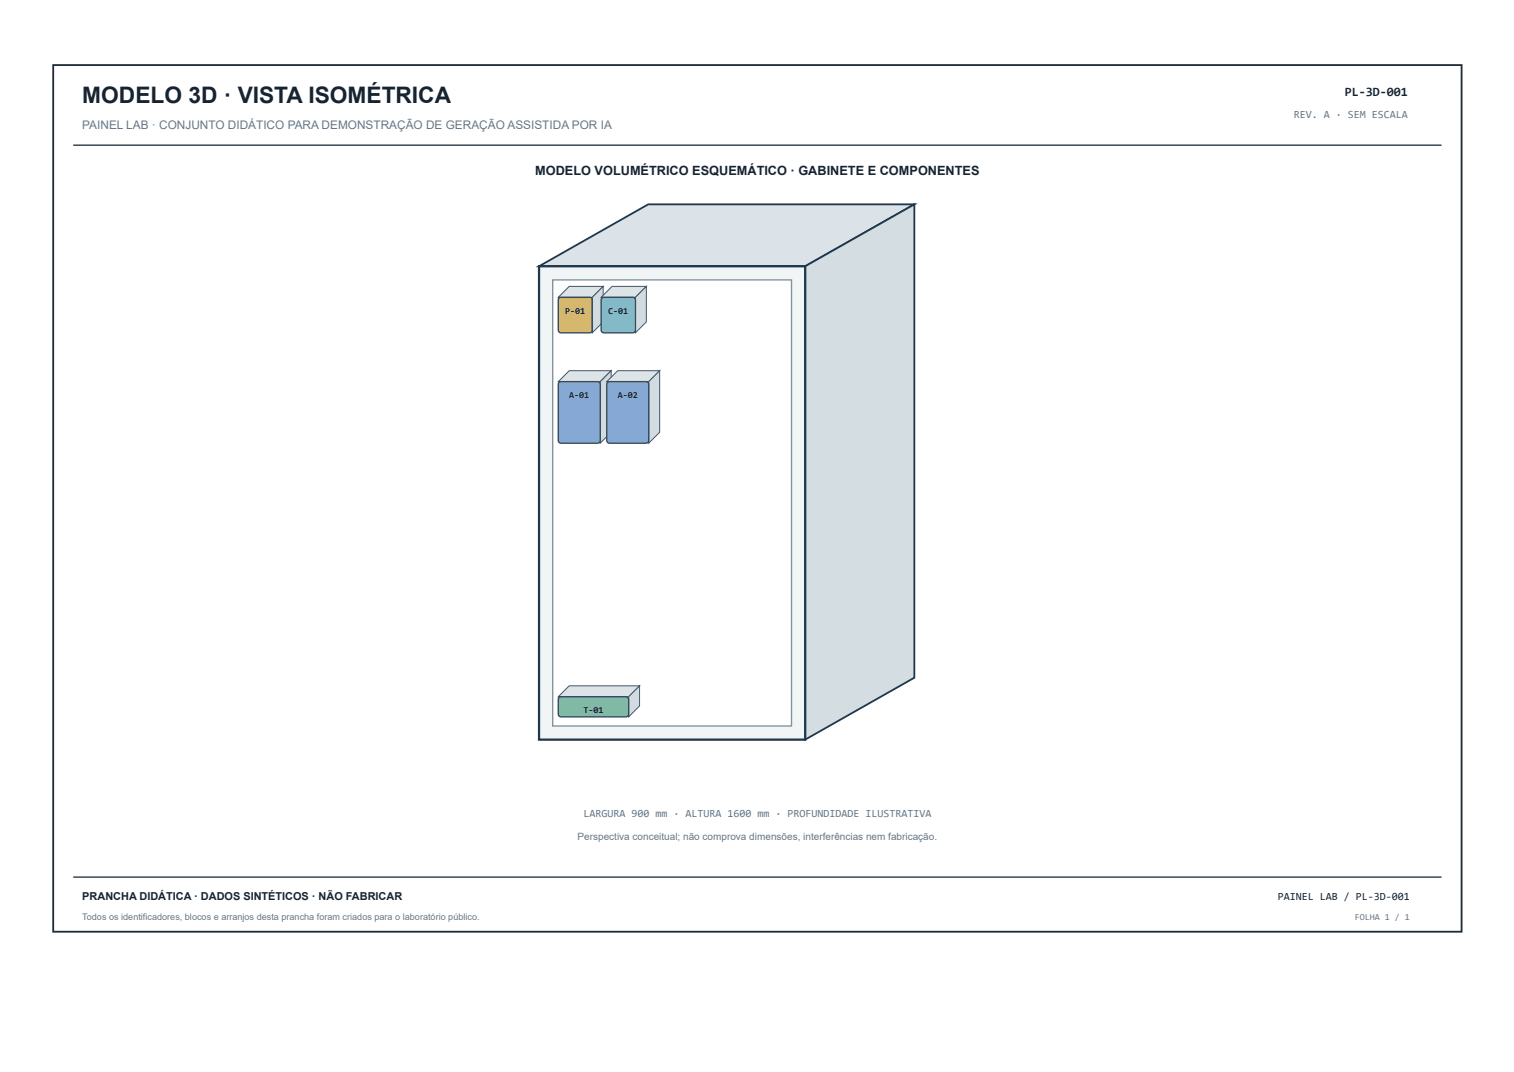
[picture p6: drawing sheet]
<svg xmlns="http://www.w3.org/2000/svg" width="420mm" height="297mm" viewBox="0 0 420 297" stroke-linecap="round" stroke-linejoin="round" font-family="sans-serif">
<path d="M14.8 18h390.9v240.4h-390.9z" fill="none" stroke="#1e2c38" stroke-width=".51"/>
<path d="M20.3 40.3h379.8" fill="none" stroke="#273744" stroke-width=".38"/>
<path d="M149.6 73.9l30.3-17.2h73.9l-30.3 17.2z" fill="#dbe3e8"/>
<path d="M149.6 73.9l30.3-17.2h73.9l-30.3 17.2z" fill="none" stroke="#20384b" stroke-width=".51"/>
<path d="M223.5 73.9l30.3-17.2v131.3l-30.3 17.2z" fill="#d4dde2"/>
<path d="M223.5 73.9l30.3-17.2v131.3l-30.3 17.2z" fill="none" stroke="#20384b" stroke-width=".51"/>
<path d="M149.6 73.9h73.9v131.3h-73.9z" fill="#f2f5f6"/>
<path d="M149.6 73.9h73.9v131.3h-73.9z" fill="none" stroke="#20384b" stroke-width=".63" stroke-linecap="butt"/>
<path d="M153.4 77.6h66.3v123.8h-66.3z" fill="#fff"/>
<path d="M153.4 77.6h66.3v123.8h-66.3z" fill="none" stroke="#82929c" stroke-width=".38"/>
<path d="M154.9 82.5l3.1-3.1h9.4l-3 3.1z" fill="#dce4e8"/>
<path d="M154.9 82.5l3.1-3.1h9.4l-3 3.1z" fill="none" stroke="#42576a" stroke-width=".28"/>
<path d="M164.4 82.5l3-3.1v9.9l-3 3z" fill="#d2dbe0"/>
<path d="M164.4 82.5l3-3.1v9.9l-3 3z" fill="none" stroke="#42576a" stroke-width=".28"/>
<path d="M155.2 82.7l.5-.2h7.9a.76 .76 0 0 1 .8 .7v8.4a.76 .76 0 0 1-.8 .7h-7.9a.76 .76 0 0 1-.8-.7v-8.4z" fill="#d5b76d"/>
<path d="M155.2 82.7l.5-.2h7.9a.76 .76 0 0 1 .8 .7v8.4a.76 .76 0 0 1-.8 .7h-7.9a.76 .76 0 0 1-.8-.7v-8.4z" fill="none" stroke="#31495d" stroke-width=".38"/>
<path d="M166.8 82.5l3.1-3.1h9.5l-3 3.1z" fill="#dce4e8"/>
<path d="M166.8 82.5l3.1-3.1h9.5l-3 3.1z" fill="none" stroke="#42576a" stroke-width=".28"/>
<path d="M176.4 82.5l3-3.1v9.9l-3 3z" fill="#d2dbe0"/>
<path d="M176.4 82.5l3-3.1v9.9l-3 3z" fill="none" stroke="#42576a" stroke-width=".28"/>
<path d="M167.1 82.7l.5-.2h8a.76 .76 0 0 1 .8 .7v8.4a.76 .76 0 0 1-.8 .7h-8a.76 .76 0 0 1-.8-.7v-8.4z" fill="#84b9c8"/>
<path d="M167.1 82.7l.5-.2h8a.76 .76 0 0 1 .8 .7v8.4a.76 .76 0 0 1-.8 .7h-8a.76 .76 0 0 1-.8-.7v-8.4z" fill="none" stroke="#31495d" stroke-width=".38"/>
<path d="M154.9 105.9l3.1-3.1h11.6l-3 3.1z" fill="#dce4e8"/>
<path d="M154.9 105.9l3.1-3.1h11.6l-3 3.1z" fill="none" stroke="#42576a" stroke-width=".28"/>
<path d="M166.6 105.9l3-3.1v17.1l-3 3z" fill="#d2dbe0"/>
<path d="M166.6 105.9l3-3.1v17.1l-3 3z" fill="none" stroke="#42576a" stroke-width=".28"/>
<path d="M155.2 106.1l.5-.2h10.1a.76 .76 0 0 1 .8 .7v15.6a.76 .76 0 0 1-.8 .7h-10.1a.76 .76 0 0 1-.8-.7v-15.6z" fill="#86a8d4"/>
<path d="M155.2 106.1l.5-.2h10.1a.76 .76 0 0 1 .8 .7v15.6a.76 .76 0 0 1-.8 .7h-10.1a.76 .76 0 0 1-.8-.7v-15.6z" fill="none" stroke="#31495d" stroke-width=".38"/>
<path d="M168.4 105.9l3-3.1h11.7l-3 3.1z" fill="#dce4e8"/>
<path d="M168.4 105.9l3-3.1h11.7l-3 3.1z" fill="none" stroke="#42576a" stroke-width=".28"/>
<path d="M180.1 105.9l3-3.1v17.1l-3 3z" fill="#d2dbe0"/>
<path d="M180.1 105.9l3-3.1v17.1l-3 3z" fill="none" stroke="#42576a" stroke-width=".28"/>
<path d="M168.6 106.1l.6-.2h10.1a.76 .76 0 0 1 .8 .7v15.6a.76 .76 0 0 1-.8 .7h-10.1a.76 .76 0 0 1-.8-.7v-15.6z" fill="#86a8d4"/>
<path d="M168.6 106.1l.6-.2h10.1a.76 .76 0 0 1 .8 .7v15.6a.76 .76 0 0 1-.8 .7h-10.1a.76 .76 0 0 1-.8-.7v-15.6z" fill="none" stroke="#31495d" stroke-width=".38"/>
<path d="M154.9 193.3l3.1-3.1h19.5l-3 3.1z" fill="#dce4e8"/>
<path d="M154.9 193.3l3.1-3.1h19.5l-3 3.1z" fill="none" stroke="#42576a" stroke-width=".28"/>
<path d="M174.5 193.3l3-3.1v5.6l-3 3z" fill="#d2dbe0"/>
<path d="M174.5 193.3l3-3.1v5.6l-3 3z" fill="none" stroke="#42576a" stroke-width=".28"/>
<path d="M155.2 193.5l.5-.2h18a.76 .76 0 0 1 .8 .7v4.1a.76 .76 0 0 1-.8 .7h-18a.76 .76 0 0 1-.8-.7v-4.1z" fill="#80baa5"/>
<path d="M155.2 193.5l.5-.2h18a.76 .76 0 0 1 .8 .7v4.1a.76 .76 0 0 1-.8 .7h-18a.76 .76 0 0 1-.8-.7v-4.1z" fill="none" stroke="#31495d" stroke-width=".38"/>
<path d="M20.3 243.3h379.8" fill="none" stroke="#263744" stroke-width=".38"/>
<text font-size="6.3" fill="#182330" x="22.8" y="28.7">MODELO 3D · VISTA ISOMÉTRICA</text>
<g font-size="3.5" fill="#182330">
<text x="373.3" y="26.6">PL-3D-001</text>
<text x="148.5" y="48.6">MODELO VOLUMÉTRICO ESQUEMÁTICO · GABINETE E COMPONENTES</text>
</g>
<text font-size="3.3" fill="#678" x="22.8" y="35.7">PAINEL LAB · CONJUNTO DIDÁTICO PARA DEMONSTRAÇÃO DE GERAÇÃO ASSISTIDA POR IA</text>
<g font-size="3" fill="#678">
<text x="359.1" y="32.7">REV. A · SEM ESCALA</text>
<text x="161.9" y="226.6">LARGURA 900 mm · ALTURA 1600 mm · PROFUNDIDADE ILUSTRATIVA</text>
</g>
<g font-size="3" fill="#182330">
<text x="22.8" y="249.6">PRANCHA DIDÁTICA · DADOS SINTÉTICOS · NÃO FABRICAR</text>
<text x="354.6" y="249.6">PAINEL LAB / PL-3D-001</text>
</g>
<text font-size="2.8" fill="#678" x="160.3" y="232.9">Perspectiva conceitual; não comprova dimensões, interferências nem fabricação.</text>
<g font-size="2.5" fill="#182330">
<text x="156.9" y="87">P-01</text>
<text x="168.8" y="87">C-01</text>
<text x="158" y="110.4">A-01</text>
<text x="171.4" y="110.4">A-02</text>
<text x="161.9" y="197.8">T-01</text>
</g>
<g font-size="2.5" fill="#678">
<text x="22.8" y="255.2">Todos os identificadores, blocos e arranjos desta prancha foram criados para o laboratório público.</text>
<text x="376" y="255.2">FOLHA 1 / 1</text>
</g>
</svg>
